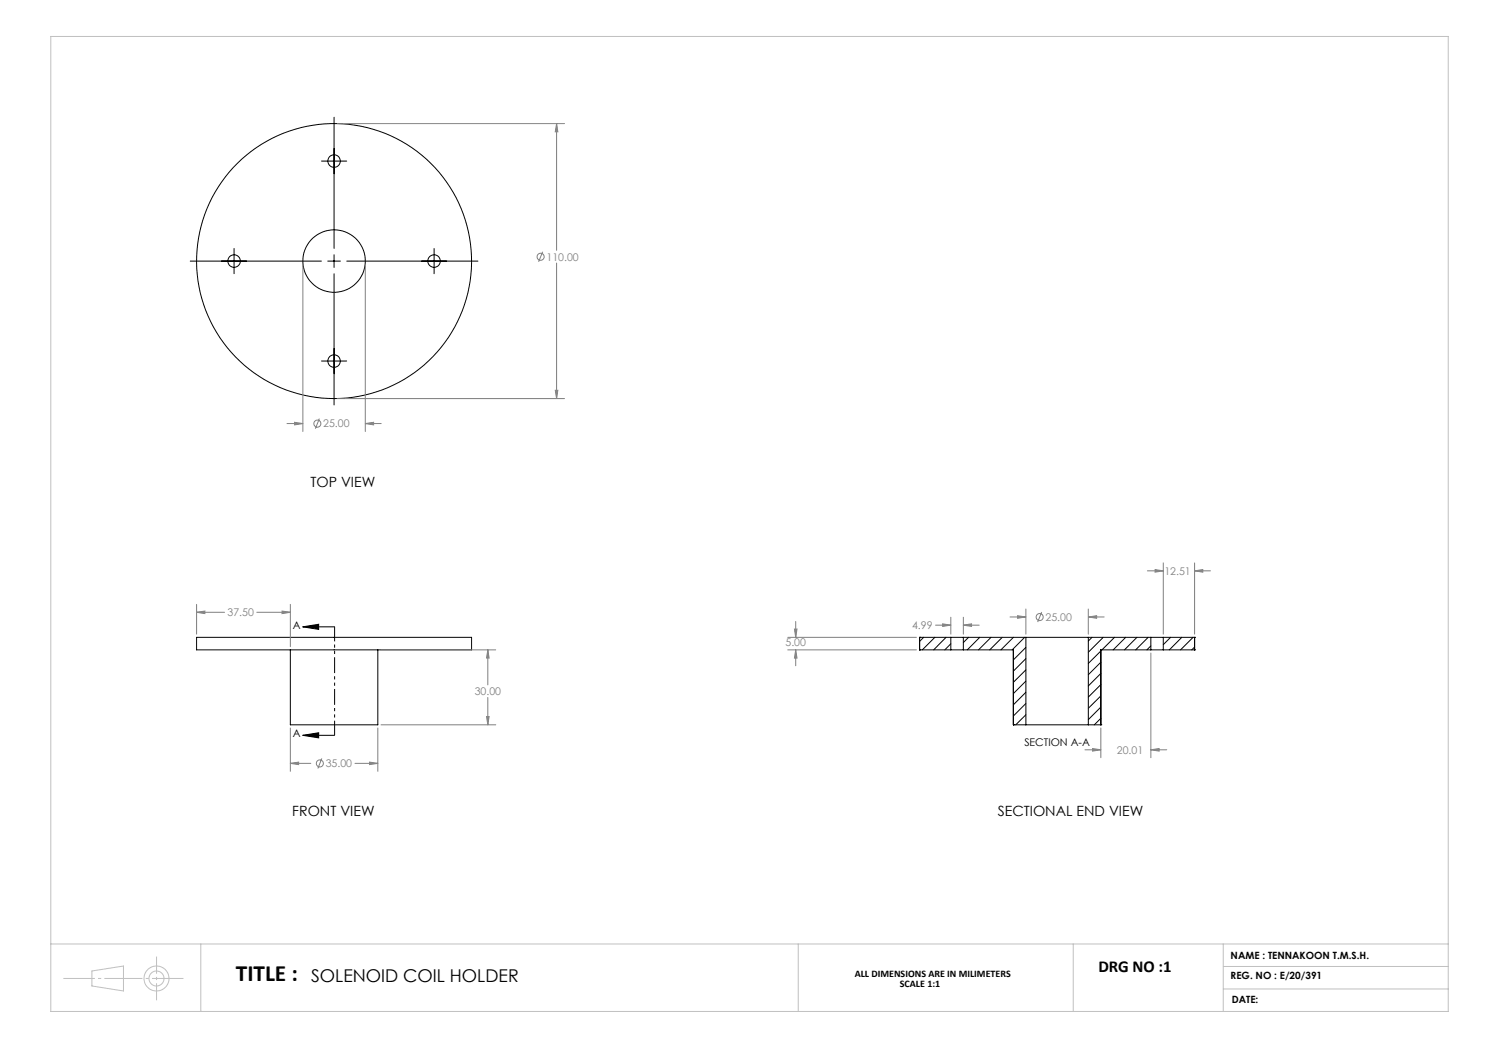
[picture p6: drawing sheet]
<svg xmlns="http://www.w3.org/2000/svg" width="594mm" height="420mm" viewBox="0 0 594 420" stroke-linecap="round" stroke-linejoin="round" font-family="sans-serif">
<g fill="none" stroke="#000" stroke-width=".4">
<path d="M133.6 46.9v52.5M128.6 64.4h10.1M93.6 99.4v10.1M173.6 99.4v10.1M76.1 104.4h52.5M131.1 104.4h5.1M133.6 101.9v5.1M133.6 109.5v52.5M138.7 104.4h52.5M128.6 144.4h10.1M78.6 254.9h110v5h-110zM116.1 259.9v30h35v-30"/>
<path d="M121.1 250.7l6.4-1v2.1zM121.1 250.7h12.7M367.8 259.9h.1M367.8 254.9h.1M367.8 254.9v5M367.8 259.9h12.5M367.8 254.9h12.5M369.5 254.9l-1.7 1.7M373.9 254.9l-5 5M378.4 254.9l-4.9 5M380.3 257.5l-2.4 2.4M380.3 259.9h5"/>
<path d="M380.3 254.9h5M380.3 254.9v5M385.3 259.9h20v30M385.3 254.9h25.1M385.3 254.9v5M387.4 254.9l-2.1 2.1M391.9 254.9l-5 5M396.4 254.9l-5 5M400.9 254.9l-5 5M405.4 254.9l-5 5M409.9 254.9l-5 5M410.4 259l-5.1 5"/>
<path d="M410.4 254.9h24.9M410.4 254.9v35M435.3 254.9h25M435.3 254.9v35M436.8 254.9l-1.5 1.5M441.3 254.9l-6 6M445.8 254.9l-5 5M450.3 254.9l-5 5M454.8 254.9l-5 5M459.3 254.9l-5 5M460.3 258.4l-1.5 1.5M460.3 259.9h5"/>
<path d="M460.3 254.9h5M460.3 259.9h-20v30M460.3 254.9v5M465.3 254.9v5M465.3 259.9h12.5M465.3 254.9h12.5M468.2 254.9l-2.9 3M472.7 254.9l-5 5M477.2 254.9l-5 5M477.8 258.8l-1.1 1.1M477.8 259.9h.1M477.8 254.9h.1"/>
<path d="M477.8 254.9v5M410.4 263.4l-5.1 5M410.4 268l-5.1 4.9M410.4 272.4l-5.1 5M410.4 276.9l-5.1 5M440.3 260.4l-5 5M440.3 264.9l-5 5M440.3 269.4l-5 5M440.3 273.8l-5 5.1M440.3 278.4l-5 4.9M121.1 294.1l6.4-1v2.1zM121.1 294.1h12.7"/>
<path d="M405.3 289.9h.1M405.3 289.9h5.1M410.4 281.4l-5.1 5M410.4 285.9l-4.1 4M410.4 289.9h24.9M435.3 289.9h5M440.3 282.8l-5 5M440.3 287.3l-2.6 2.6M440.3 289.9h.1"/>
<circle cx="133.6" cy="64.4" r="2.5"/>
<circle cx="93.6" cy="104.4" r="2.51"/>
<circle cx="133.6" cy="104.4" r="12.5"/>
<circle cx="133.6" cy="104.4" r="55"/>
<circle cx="173.6" cy="104.4" r="2.51"/>
<circle cx="133.6" cy="144.4" r="2.49"/>
</g>
<g fill="none" stroke="#808080" stroke-width=".4">
<path d="M134.9 49.4h90.9M222.6 49.4l.5 3.3h-1zM222.6 49.4v50.7M121.1 105.7v66.9M146.1 105.7v66.9M217.1 100.7l-1.7 4M222.6 105.2v54.2M134.9 159.4h90.9M222.1 156.1h1l-.5 3.3zM114.8 169.4h6.3M117.8 168.9l3.3 .5-3.3 .6zM127.7 167.4l-1.5 4.1"/>
<path d="M146.1 169.4l3.3-.5v1.1zM146.1 169.4h6.4M459 228.3h6.3M462 227.8l3.3 .5-3.3 .6zM465.3 225.2v28.5M477.8 228.3l3.3-.5v1.1zM477.8 225.2v28.5M477.8 228.3h6.4M78.6 244.9l3.4-.5v1zM78.6 241.7v12M78.6 244.9h11.2M102.7 244.9h13.4"/>
<path d="M112.8 244.4l3.3 .5-3.3 .5zM116.1 241.7v17M152.4 259.9h45.9M195.1 259.9l.6 3.3h-1.1zM195.1 259.9v14M315.1 259.9h51.5M315.1 254.9h51.5M317.8 251.6h1l-.5 3.3zM318.3 259.9l.5 3.3h-1zM318.3 248.6v6.3M318.3 259.9v6.4M374.2 250.1h6.1"/>
<path d="M377 249.5l3.3 .6-3.3 .5zM380.3 246.9v6.8M385.3 250.1l3.3-.6v1.1zM385.3 246.9v6.8M385.3 250.1h6.4M404 246.8h6.4M407 246.3l3.4 .5-3.4 .5zM410.4 243.6v10.1M416.7 244.8l-1.6 4M435.3 246.8l3.3-.5v1zM435.3 243.6v10.1M435.3 246.8h6.4"/>
<path d="M195.1 279v10.9M460.3 261.2v41.9M116.1 291.2v17.3M151.1 291.2v17.3M152.4 289.9h45.9M194.6 286.6h1.1l-.6 3.3zM434 299.9h6.3M437 299.4l3.3 .5-3.3 .5zM440.3 291.2v11.9M460.3 299.9l3.4-.5v1zM460.3 299.9h6.4M116.1 305.3l3.4-.4v.9z"/>
<path d="M116.1 305.3h8.2M128.7 303.4l-1.6 4M142 305.3h9.1M147.8 304.9l3.3 .4-3.3 .5z"/>
<circle cx="216.3" cy="102.7" r="1.41"/>
<circle cx="127" cy="169.4" r="1.42"/>
<circle cx="415.9" cy="246.8" r="1.4"/>
<circle cx="127.9" cy="305.4" r="1.42"/>
</g>
<g fill="none" stroke="#c0c0c0" stroke-width=".4">
<path d="M20.3 14.6h559v390h-559zM20.3 377.6h559M80.3 377.6v27M319.3 377.6v27M429.3 377.6v27M489.3 377.6v27M36.8 388.4l12.6-2v10l-12.6-2zM489.3 386.6h90M489.3 395.6h90"/>
<circle cx="62.6" cy="391.4" r="5"/>
<circle cx="62.6" cy="391.4" r="3"/>
</g>
<path d="M133.8 250.7v43.4" fill="none" stroke="#000" stroke-width=".4" stroke-dasharray="6.3 1.3 1.3 1.3 1.3 1.3" stroke-dashoffset=".5" stroke-linecap="butt"/>
<path d="M25.3 391.4h48.1" fill="none" stroke="#c0c0c0" stroke-width=".4" stroke-dasharray="15.2 1.3 1.3 1.3" stroke-dashoffset="2.6" stroke-linecap="butt"/>
<path d="M62.6 382.6v17.5" fill="none" stroke="#c0c0c0" stroke-width=".4" stroke-dasharray="15.2 1.3 1.3 1.3" stroke-dashoffset="8.4" stroke-linecap="butt"/>
<path d="M121.1 250.7l6.4-1v2.1zM121.1 294.1l6.4-1v2.1z" fill="#000"/>
<path d="M147.8 304.9l3.3 .4-3.3 .5zM116.1 305.3l3.4-.4v.9zM194.6 286.6h1.1l-.6 3.3zM195.1 259.9l.6 3.3h-1.1zM78.6 244.9l3.4-.5v1zM112.8 244.4l3.3 .5-3.3 .5zM222.6 49.4l.5 3.3h-1zM222.1 156.1h1l-.5 3.3zM117.8 168.9l3.3 .5-3.3 .6zM146.1 169.4l3.3-.5v1.1zM317.8 251.6h1l-.5 3.3zM318.3 259.9l.5 3.3h-1zM377 249.5l3.3 .6-3.3 .5zM385.3 250.1l3.3-.6v1.1zM462 227.8l3.3 .5-3.3 .6zM477.8 228.3l3.3-.5v1.1zM437 299.4l3.3 .5-3.3 .5zM460.3 299.9l3.4-.5v1zM407 246.3l3.4 .5-3.4 .5zM435.3 246.8l3.3-.5v1z" fill="#808080"/>
<text font-size="9.3" x="94.3" y="392.4">TITLE :</text>
<text font-size="7.1" x="124.4" y="392.8">SOLENOID COIL HOLDER</text>
<text font-size="6.7" x="439.3" y="388.9">DRG NO :1</text>
<g font-size="5.6">
<text x="124.2" y="195">TOP VIEW</text>
<text x="116.9" y="326.3">FRONT VIEW</text>
<text x="399.1" y="326.3">SECTIONAL END VIEW</text>
</g>
<g font-size="4.2" fill="#808080">
<text x="218.6" y="104.2">110.00</text>
<text x="129.3" y="171">25.00</text>
<text x="465.8" y="229.9">12.51</text>
<text x="91" y="246.5">37.50</text>
<text x="364.8" y="251.6">4.99</text>
<text x="418.2" y="248.4">25.00</text>
<text x="314.2" y="258.3">5.00</text>
<text x="189.9" y="278.1">30.00</text>
<text x="446.7" y="301.5">20.01</text>
<text x="130.3" y="306.9">35.00</text>
</g>
<g font-size="4.2">
<text x="117.2" y="251.5">A</text>
<text x="117.2" y="294.9">A</text>
<text x="409.7" y="298.3">SECTION A-A</text>
</g>
<g font-size="4">
<text x="492.3" y="383.5">NAME : TENNAKOON T.M.S.H.</text>
<text x="341.9" y="390.9">ALL DIMENSIONS ARE IN MILIMETERS</text>
<text x="360" y="395">SCALE 1:1</text>
<text x="492.3" y="391.8">REG. NO : E/20/391</text>
<text x="492.7" y="401">DATE:</text>
</g>
</svg>
